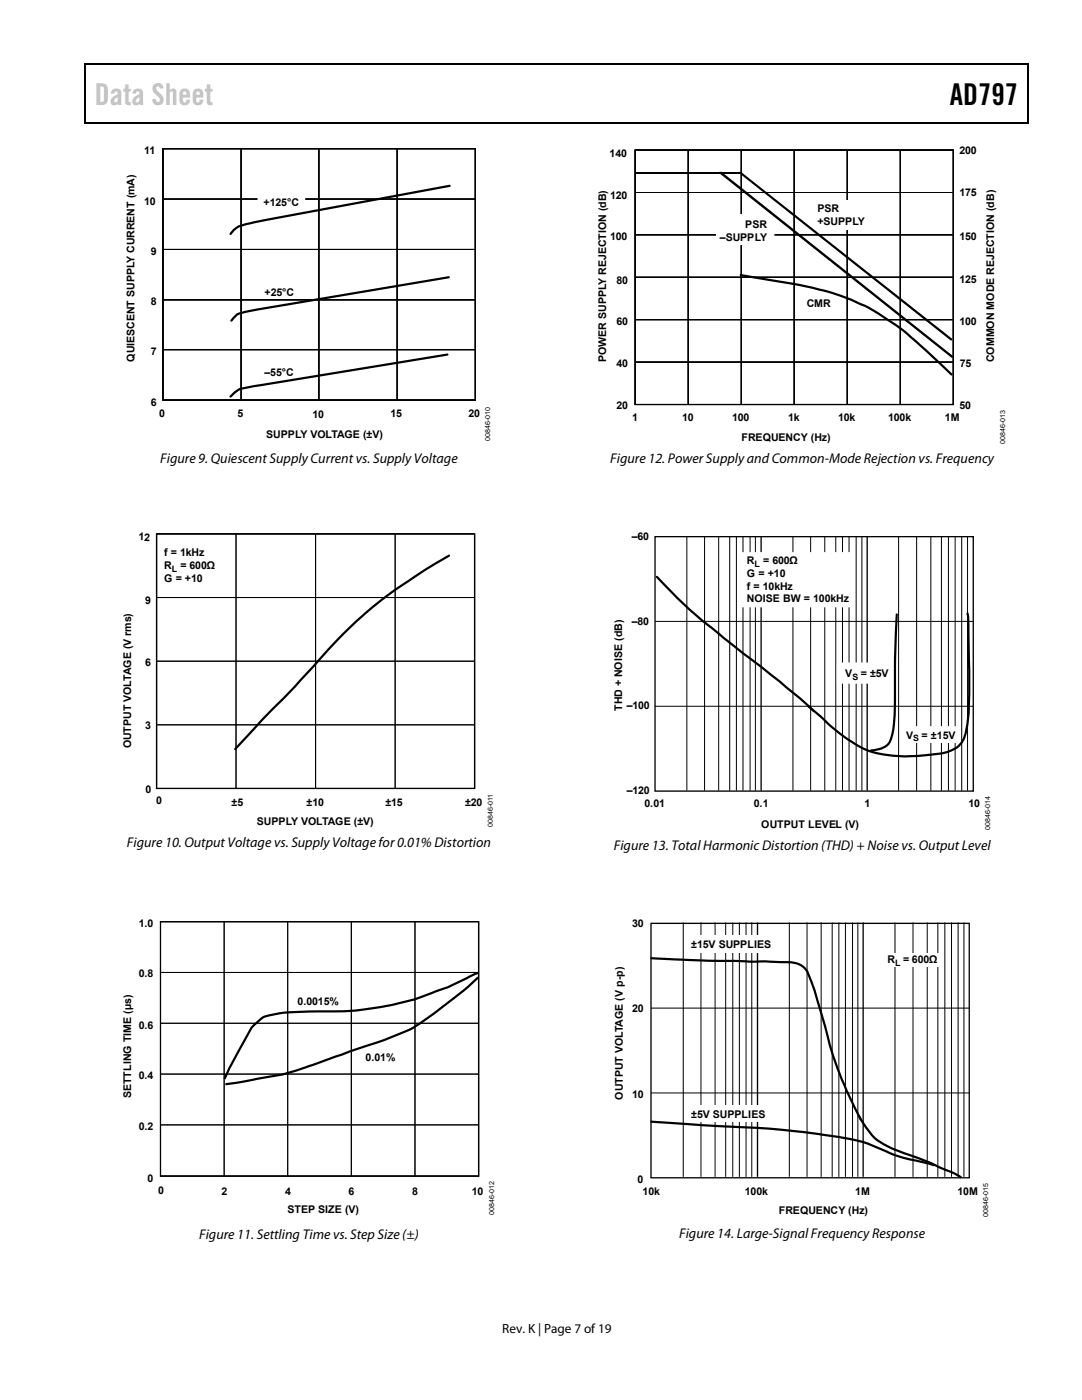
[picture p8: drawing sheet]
<svg xmlns="http://www.w3.org/2000/svg" width="216mm" height="279mm" viewBox="0 0 216 279" stroke-linecap="round" stroke-linejoin="round" font-family="sans-serif">
<path d="M16.9 12.7h.2v1h-.2zM205.1 12.7h.2v1h-.2zM205.1 12.7h.2v.3h-.2zM82.3 24.4h.2v.3h-.2zM147.6 34.3h.2l42.2 33.3v.3h-.3l-42.1-33.3zM205.1 24.4h.2v.3h-.2z" fill="#000"/>
<path d="M16.9 12.8h188.2M17 13.7v11M205.2 13.7v11M205.1 24.5h-188.2" fill="none" stroke="#000" stroke-width=".25"/>
<g fill="none" stroke="#000" stroke-width=".2">
<path d="M32.5 29.7h62.3v50.1h-62.3zM32.5 39.7h62.3M48.1 29.7v50.1M63.6 29.7v50.1M79.2 29.7v50.1M126.7 30h63.5v50.7h-63.5zM126.7 38.4h63.5M137.3 30v50.7M147.9 30v50.7M158.5 30v50.7M169.1 30v50.7M179.6 30v50.7"/>
<path d="M32.5 59.8h62.3M32.5 49.8h62.3M126.7 55.3h63.5M126.7 46.9h63.5M32.5 69.8h62.3M126.7 72.3h63.5M126.7 63.8h63.5M31.2 106.6h63.5v50.8h-63.5zM31.2 119.3h63.5M47.1 106.6v50.8M63 106.6v50.8M78.8 106.6v50.8"/>
<path d="M31.2 132h63.5M31.2 144.7h63.5M32 183.9h63.5v50.8h-63.5zM32 194.1h63.5M44.7 183.9v50.8M57.4 183.9v50.8M70.1 183.9v50.8M82.8 183.9v50.8M32 214.4h63.5M32 204.2h63.5M32 224.5h63.5"/>
</g>
<path d="M32.5 29.7h62.3v50.1h-62.3zM126.7 30h63.5v50.7h-63.5zM31.2 106.6h63.5v50.8h-63.5zM32 183.9h63.5v50.8h-63.5z" fill="none" stroke="#000" stroke-width=".26"/>
<path d="M51.6 39.1h9.1v2.7h-9.1z" fill="#fff" stroke="#fff" stroke-width=".35"/>
<path d="M89.7 37.1l-38.7 7.2a10.5 10.5 0 0 0-4.1 1.4l-.9 1M89.6 55.3l-39 6.6a9 9 0 0 0-3.5 1.1l-.9 1M147.8 54.9l2.4 .4a105.6 105.6 0 0 1 16.8 3.5 46.1 46.1 0 0 1 16.3 9.8l6.6 6.1M89.3 70.8l-39.6 6.4a4.8 4.8 0 0 0-3.7 1.9M89.6 110.9l-5.9 3.6a89.5 89.5 0 0 0-21.9 19.3l-4.2 4.5-4.9 4.9-5.8 6.3M95.4 195.1a102.5 102.5 0 0 1-13.6 10.3 127.4 127.4 0 0 1-12.4 4.6l-7.4 2.7a48 48 0 0 1-11.2 2.7l-5.8 1M95.4 194.2l-.5 .1a74 74 0 0 1-14 5.6 59.5 59.5 0 0 1-18.3 2h-2.9a22.9 22.9 0 0 0-7.1 1.1 8.7 8.7 0 0 0-3.5 4.2l-3.3 5.9-1 2.2" fill="none" stroke="#000" stroke-width=".44"/>
<path d="M126.7 34.4h21.2" fill="none" stroke="#000" stroke-width=".34"/>
<path d="M143 42.7h11.4v6.1h-11.4z" fill="#fff"/>
<path d="M143 42.8h11.4v6h-11.4z" fill="none" stroke="#fff" stroke-width=".2"/>
<path d="M162.6 40h11.2v5.8h-11.2z" fill="#fff"/>
<path d="M143.6 34.3h.3l46.2 36.7v.4h-.2l-46.3-36.8z" fill="#000"/>
<path d="M130.7 107.1h63.5v50.8h-63.5zM151.9 107v50.8M173 107v50.8M151.2 184.1v50.8M172.2 184.1v50.8" fill="none" stroke="#000" stroke-width=".26"/>
<g fill="none" stroke="#010101" stroke-width=".2">
<path d="M137.1 107v50.8M140.6 107v50.8M143.4 107v50.8M145.6 107v50.8M146.9 107v50.8M148.3 107v50.8M149.7 107v50.8M150.7 107v50.8M158.2 107v50.8M161.8 107v50.8M164.6 107v50.8M166.8 107v50.8"/>
<path d="M168.1 107v50.8M169.4 107v50.8M170.8 107v50.8M172 107v50.8M179.3 107v50.8M182.9 107v50.8M185.7 107v50.8M187.9 107v50.8M189.3 107v50.8M190.6 107v50.8M191.9 107v50.8M193.1 107v50.8"/>
<path d="M136.3 184.1v50.8M139.9 184.1v50.8M142.7 184.1v50.8M144.8 184.1v50.8M146.2 184.1v50.8M147.5 184.1v50.8M148.9 184.1v50.8M150 184.1v50.8M157.5 184.1v50.8M161 184.1v50.8M163.9 184.1v50.8M166.1 184.1v50.8"/>
<path d="M167.4 184.1v50.8M168.7 184.1v50.8M170.1 184.1v50.8M171.2 184.1v50.8M178.6 184.1v50.8M182.2 184.1v50.8M185 184.1v50.8M187.1 184.1v50.8M188.5 184.1v50.8M189.9 184.1v50.8M191.2 184.1v50.8M192.3 184.1v50.8"/>
</g>
<path d="M131.1 115.1a105.3 105.3 0 0 0 13.9 12.6l10.5 8.2 4.7 4 2.1 1.9M178.9 122.6l-.3 12.1a71.1 71.1 0 0 1-.5 11.7 3.4 3.4 0 0 1-3.5 3.3l-.8 .1M193.1 122.4l.1 1.4 .2 9.7a67.8 67.8 0 0 1-.6 12.3 5 5 0 0 1-4.5 4.5 34.7 34.7 0 0 1-14.5-.3 31.1 31.1 0 0 1-10.3-7.2l-2.2-1.9" fill="none" stroke="#000" stroke-width=".44"/>
<g fill="#fff" stroke="#fff" stroke-width=".35">
<path d="M148.1 110.4h21.9v10.6h-21.9z"/>
<path d="M167.1 132.4h10.9v3.9h-10.9z"/>
<path d="M180.4 145.1h11v3h-11z"/>
</g>
<path d="M130.7 124h63.5M130.7 140.9h63.5" fill="none" stroke="#000" stroke-width=".2"/>
<path d="M137.8 220.6h15.7v3.3h-15.7z" fill="#fff"/>
<path d="M129.9 184.3h63.5v50.8h-63.5z" fill="none" stroke="#000" stroke-width=".26"/>
<path d="M129.9 201.2h63.5M129.9 218.1h63.5" fill="none" stroke="#000" stroke-width=".2"/>
<path d="M130 191.2l11.4 .5 14.9 .3a5.1 5.1 0 0 1 4.5 1.5 56.3 56.3 0 0 1 3.5 10.2 76.6 76.6 0 0 0 7.4 19.6M130 223.9l17.1 1a143.2 143.2 0 0 1 25 3l1 .3a41.4 41.4 0 0 0 10.5 3.6l2.6 .7M171.4 222.8a12.7 12.7 0 0 0 4.8 5.5l1.9 1a103.2 103.2 0 0 1 11.2 4.4l2.3 1.2" fill="none" stroke="#000" stroke-width=".44"/>
<g fill="#fff">
<path d="M137.2 186.6h17.6v3.5h-17.6z"/>
<path d="M176.9 190.2h10.8v2.7h-10.8z"/>
</g>
<text font-size="6" fill="#c0c0c0" x="18.9" y="21">Data Sheet</text>
<text font-size="6" x="189.5" y="21">AD797</text>
<g font-size="2.8">
<text x="32" y="92.5">Figure 9. Quiescent SupplyCurrent vs. Supply Voltage</text>
<text x="121.8" y="92.5">Figure 12. Power Supply and Common-Mode Rejection vs. Frequency</text>
<text x="25.3" y="169.1">Figure 10. Output Voltage vs. Supply Voltage for 0.01% Distortion</text>
<text x="122.5" y="169.6">Figure 13. Total Harmonic Distortion (THD) + Noise vs. Output Level</text>
<text x="39.7" y="247.2">Figure 11. Settling Time vs. Step Size (±)</text>
<text x="135.5" y="247.1">Figure 14. Large-Signal Frequency Response</text>
</g>
<text font-size="2.6" x="100.2" y="266">Rev. K | Page 7 of 19</text>
<g font-size="2.1">
<text x="28.7" y="30.8">11</text>
<text x="121.6" y="31.3">140</text>
<text x="191.4" y="30.8">200</text>
<text x="28.7" y="40.9">10</text>
<text x="52.6" y="41.1">+125°C</text>
<text x="121.7" y="39.7">120</text>
<text x="191.4" y="39.2">175</text>
<text x="121.7" y="47.9">100</text>
<text x="148.7" y="45.6">PSR</text>
<text x="163.1" y="42.3">PSR</text>
<text x="163.1" y="44.9">+SUPPLY</text>
<text x="191.4" y="47.9">150</text>
<text x="30.1" y="50.9">9</text>
<text x="143.7" y="48.1">–SUPPLY</text>
<text x="52.8" y="59.1">+25°C</text>
<text x="123" y="56.7">80</text>
<text x="191.4" y="56.5">125</text>
<text x="30.1" y="60.9">8</text>
<text x="123" y="64.8">60</text>
<text x="161" y="61.3">CMR</text>
<text x="191.4" y="64.8">100</text>
<text x="30.1" y="70.8">7</text>
<text x="26.8" y="72.2" transform="rotate(-90 26.8 72.2)">QUIESCENT SUPPLY CURRENT (mA)</text>
<text x="52.8" y="75">–55°C</text>
<text x="120.9" y="72.3" transform="rotate(-90 120.9 72.3)">POWER SUPPLY REJECTION (dB)</text>
<text x="123" y="73.3">40</text>
<text x="191.5" y="73.3">75</text>
<text x="198.4" y="72.3" transform="rotate(-90 198.4 72.3)">COMMON MODE REJECTION (dB)</text>
<text x="30.1" y="81">6</text>
<text x="31.8" y="83.3">0</text>
<text x="47.4" y="83.3">5</text>
<text x="62.4" y="83.4">10</text>
<text x="77.9" y="83.3">15</text>
<text x="93.5" y="83.3">20</text>
<text x="123" y="81.7">20</text>
<text x="126.1" y="84">1</text>
<text x="136.1" y="84">10</text>
<text x="146.1" y="84">100</text>
<text x="157.2" y="84">1k</text>
<text x="167.2" y="84">10k</text>
<text x="177.2" y="84">100k</text>
<text x="188.6" y="84">1M</text>
<text x="191.4" y="81.5">50</text>
<text x="53.1" y="87.5">SUPPLY VOLTAGE (±V)</text>
<text x="148" y="88">FREQUENCY (Hz)</text>
<text x="27.6" y="107.8" transform="rotate(2 27.6 107.8)">12</text>
<text x="126.1" y="107.9">–60</text>
<text x="32.7" y="111">f = 1kHz</text>
<text x="32.7" y="113.5">R</text>
<text x="36" y="113.5">= 600Ω</text>
<text x="149" y="112.6">R</text>
<text x="152.3" y="112.6">= 600Ω</text>
<text x="32.7" y="116.1">G = +10</text>
<text x="149" y="115.2">G = +10</text>
<text x="149" y="117.7">f = 10kHz</text>
<text x="29" y="120.6">9</text>
<text x="126.1" y="124.7">–80</text>
<text x="149" y="120.2">NOISE BW = 100kHz</text>
<text x="29" y="133">6</text>
<text x="168.7" y="135.1">V</text>
<text x="171.7" y="135.1">=</text>
<text x="173.6" y="135.1">±5V</text>
<text x="124.1" y="141.9" transform="rotate(-90 124.1 141.9)">THD + NOISE (dB)</text>
<text x="125.1" y="141.6">–100</text>
<text x="26.2" y="149.4" transform="rotate(-90 26.2 149.4)">OUTPUT VOLTAGE (V rms)</text>
<text x="29" y="145.6">3</text>
<text x="180.8" y="147.4">V</text>
<text x="183.9" y="147.4">= ±1</text>
<text x="188.1" y="147.4">5V</text>
<text x="29" y="158.2">0</text>
<text x="31.2" y="160.4">0</text>
<text x="46.2" y="160.8">±5</text>
<text x="61.2" y="160.8">±10</text>
<text x="76.9" y="160.8">±15</text>
<text x="92.8" y="160.8">±20</text>
<text x="125.1" y="158.4">–120</text>
<text x="128.6" y="161.1">0.01</text>
<text x="150.4" y="161.1">0.1</text>
<text x="172.5" y="161.1">1</text>
<text x="193.2" y="161.1">10</text>
<text x="51.2" y="164.7">SUPPLY VOLTAGE (±V)</text>
<text x="151.9" y="165.2">OUTPUT LEVEL (V)</text>
<text x="27.7" y="185.1">1.0</text>
<text x="126.1" y="185">30</text>
<text x="137.9" y="189.2">±15V SUPPLIES</text>
<text x="27.7" y="195.1">0.8</text>
<text x="177.1" y="192.2">R</text>
<text x="180.2" y="192.2">= 600</text>
<text x="185.4" y="192.2">Ω</text>
<text x="59.4" y="200.6">0.0015%</text>
<text x="126.1" y="202">20</text>
<text x="27.7" y="205.3">0.6</text>
<text x="27.7" y="215.3">0.4</text>
<text x="73" y="211.8">0.01%</text>
<text x="26.2" y="219.2" transform="rotate(-90 26.2 219.2)">SETTLING TIME (µs)</text>
<text x="124.3" y="219.5" transform="rotate(-90 124.3 219.5)">OUTPUT VOLTAGE (V p-p)</text>
<text x="126.1" y="219">10</text>
<text x="27.7" y="225.6">0.2</text>
<text x="137.9" y="223.1">±5V SUPPLIES</text>
<text x="29.5" y="235.8">0</text>
<text x="31.6" y="238.4">0</text>
<text x="44.2" y="238.4">2</text>
<text x="56.9" y="238.4">4</text>
<text x="69.6" y="238.4">6</text>
<text x="82.2" y="238.4">8</text>
<text x="94.2" y="238.4">10</text>
<text x="127.2" y="236">0</text>
<text x="128.2" y="238.5">10k</text>
<text x="148.6" y="238.5">100k</text>
<text x="170.7" y="238.5">1M</text>
<text x="191.1" y="238.5">10M</text>
<text x="57.3" y="242">STEP SIZE (V)</text>
<text x="155.4" y="242.3">FREQUENCY (Hz)</text>
</g>
<g font-size="1.8">
<text x="150.6" y="113.2">L</text>
<text x="34.3" y="114.1">L</text>
<text x="178.6" y="192.7">L</text>
</g>
<g font-size="1.7">
<text x="170.1" y="135.6">S</text>
<text x="182.2" y="147.9">S</text>
</g>
<g font-size="1.4">
<text x="97.8" y="88" transform="rotate(-90 97.8 88)">00846-010</text>
<text x="200.6" y="88.6" transform="rotate(-90 200.6 88.6)">00846-013</text>
<text x="98.4" y="165" transform="rotate(-90 98.4 165)">00846-011</text>
<text x="197.5" y="165.7" transform="rotate(-90 197.5 165.7)">00846-014</text>
<text x="98.6" y="242.5" transform="rotate(-90 98.6 242.5)">00846-012</text>
<text x="197.2" y="242.9" transform="rotate(-90 197.2 242.9)">00846-015</text>
</g>
</svg>
